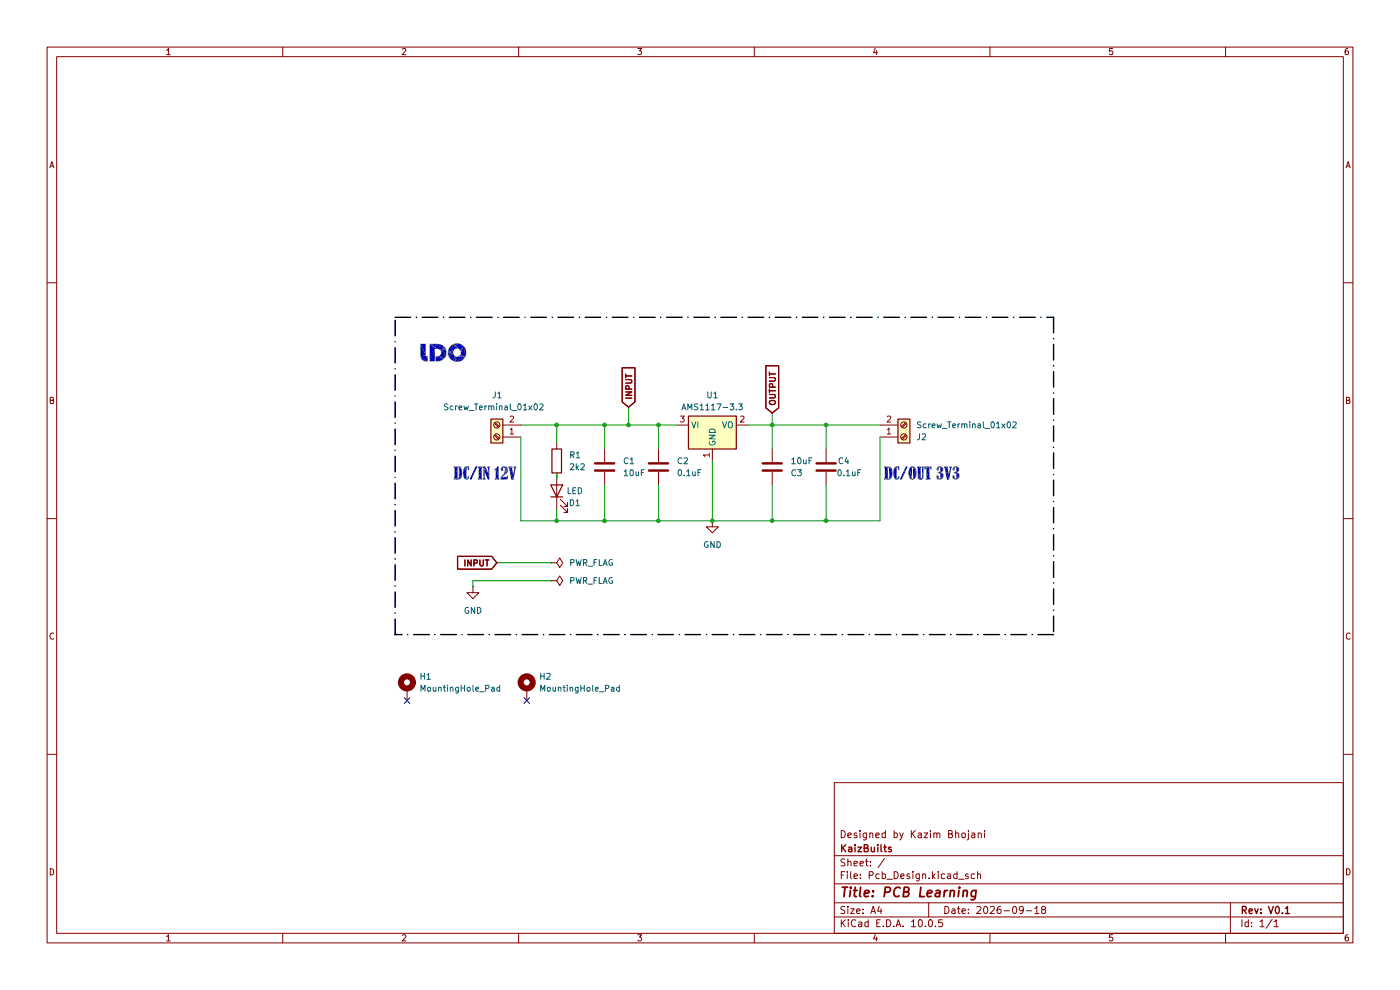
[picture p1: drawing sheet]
(kicad_sch
 (version 20260306)
 (generator "eeschema")
 (generator_version "10.0")
 (paper "A4")
 (title_block
  (title "PCB Learning")
  (date "2026-09-18")
  (rev "V0.1")
  (company "KaizBuilts")
  (comment 1 "Designed by Kazim Bhojani"))
 (lib_symbols
  (symbol "Connector:Screw_Terminal_01x02"
   (pin_names
    (offset 1.016) (hide yes)) (exclude_from_sim no) (in_bom yes) (on_board yes)
   (in_pos_files yes)
   (duplicate_pin_numbers_are_jumpers no)
   (property "Reference" "J" (at 0 2.54 0) (show_name no) (do_not_autoplace no) (effects (font (size 1.27 1.27))))
   (property "Value" "Screw_Terminal_01x02" (at 0 -5.08 0) (show_name no) (do_not_autoplace no) (effects (font (size 1.27 1.27))))
   (property "Footprint" "" (at 0 0 0) (show_name no) (do_not_autoplace no) (hide yes) (effects (font (size 1.27 1.27))))
   (property "Datasheet" "" (at 0 0 0) (show_name no) (do_not_autoplace no) (hide yes) (effects (font (size 1.27 1.27))))
   (property "Description" "Generic screw terminal, single row, 01x02, script generated (kicad-library-utils/schlib/autogen/connector/)" (at 0 0 0) (show_name no) (do_not_autoplace no) (hide yes) (effects (font (size 1.27 1.27))))
   (symbol "Screw_Terminal_01x02_1_1"
    (rectangle (start -1.27 1.27) (end 1.27 -3.81) (stroke (width 0.254) (type default)) (fill (type background)))
    (polyline (pts (xy -0.5334 0.3302) (xy 0.3302 -0.508)) (stroke (width 0.1524) (type default)) (fill (type none)))
    (polyline (pts (xy -0.5334 -2.2098) (xy 0.3302 -3.048)) (stroke (width 0.1524) (type default)) (fill (type none)))
    (polyline (pts (xy -0.3556 0.508) (xy 0.508 -0.3302)) (stroke (width 0.1524) (type default)) (fill (type none)))
    (polyline (pts (xy -0.3556 -2.032) (xy 0.508 -2.8702)) (stroke (width 0.1524) (type default)) (fill (type none)))
    (circle (center 0 0) (radius 0.635) (stroke (width 0.1524) (type default)) (fill (type none)))
    (circle (center 0 -2.54) (radius 0.635) (stroke (width 0.1524) (type default)) (fill (type none)))
    (pin passive line (at -5.08 0 0) (length 3.81) (name "Pin_1" (effects (font (size 1.27 1.27)))) (number "1" (effects (font (size 1.27 1.27)))))
    (pin passive line (at -5.08 -2.54 0) (length 3.81) (name "Pin_2" (effects (font (size 1.27 1.27)))) (number "2" (effects (font (size 1.27 1.27))))))
   (embedded_fonts no))
  (symbol "Device:C"
   (pin_numbers (hide yes))
   (pin_names
    (offset 0.254)) (exclude_from_sim no) (in_bom yes) (on_board yes)
   (in_pos_files yes)
   (duplicate_pin_numbers_are_jumpers no)
   (property "Reference" "C" (at 0.635 2.54 0) (show_name no) (do_not_autoplace no) (effects (font (size 1.27 1.27)) (justify left)))
   (property "Value" "C" (at 0.635 -2.54 0) (show_name no) (do_not_autoplace no) (effects (font (size 1.27 1.27)) (justify left)))
   (property "Footprint" "" (at 0.9652 -3.81 0) (show_name no) (do_not_autoplace no) (hide yes) (effects (font (size 1.27 1.27))))
   (property "Datasheet" "" (at 0 0 0) (show_name no) (do_not_autoplace no) (hide yes) (effects (font (size 1.27 1.27))))
   (property "Description" "Unpolarized capacitor" (at 0 0 0) (show_name no) (do_not_autoplace no) (hide yes) (effects (font (size 1.27 1.27))))
   (symbol "C_0_1"
    (polyline (pts (xy -2.032 0.762) (xy 2.032 0.762)) (stroke (width 0.508) (type default)) (fill (type none)))
    (polyline (pts (xy -2.032 -0.762) (xy 2.032 -0.762)) (stroke (width 0.508) (type default)) (fill (type none))))
   (symbol "C_1_1"
    (pin passive line (at 0 3.81 270) (length 2.794) (name "" (effects (font (size 1.27 1.27)))) (number "1" (effects (font (size 1.27 1.27)))))
    (pin passive line (at 0 -3.81 90) (length 2.794) (name "" (effects (font (size 1.27 1.27)))) (number "2" (effects (font (size 1.27 1.27))))))
   (embedded_fonts no))
  (symbol "Device:LED"
   (pin_numbers (hide yes))
   (pin_names
    (offset 1.016) (hide yes)) (exclude_from_sim no) (in_bom yes) (on_board yes)
   (in_pos_files yes)
   (duplicate_pin_numbers_are_jumpers no)
   (property "Reference" "D" (at 0 2.54 0) (show_name no) (do_not_autoplace no) (effects (font (size 1.27 1.27))))
   (property "Value" "LED" (at 0 -2.54 0) (show_name no) (do_not_autoplace no) (effects (font (size 1.27 1.27))))
   (property "Footprint" "" (at 0 0 0) (show_name no) (do_not_autoplace no) (hide yes) (effects (font (size 1.27 1.27))))
   (property "Datasheet" "" (at 0 0 0) (show_name no) (do_not_autoplace no) (hide yes) (effects (font (size 1.27 1.27))))
   (property "Description" "Light emitting diode" (at 0 0 0) (show_name no) (do_not_autoplace no) (hide yes) (effects (font (size 1.27 1.27))))
   (property "Sim.Pins" "1=K 2=A" (at 0 0 0) (show_name no) (do_not_autoplace no) (hide yes) (effects (font (size 1.27 1.27))))
   (symbol "LED_0_1"
    (polyline (pts (xy -3.048 -0.762) (xy -4.572 -2.286) (xy -3.81 -2.286) (xy -4.572 -2.286) (xy -4.572 -1.524)) (stroke (width 0) (type default)) (fill (type none)))
    (polyline (pts (xy -1.778 -0.762) (xy -3.302 -2.286) (xy -2.54 -2.286) (xy -3.302 -2.286) (xy -3.302 -1.524)) (stroke (width 0) (type default)) (fill (type none)))
    (polyline (pts (xy -1.27 0) (xy 1.27 0)) (stroke (width 0) (type default)) (fill (type none)))
    (polyline (pts (xy -1.27 -1.27) (xy -1.27 1.27)) (stroke (width 0.254) (type default)) (fill (type none)))
    (polyline (pts (xy 1.27 -1.27) (xy 1.27 1.27) (xy -1.27 0) (xy 1.27 -1.27)) (stroke (width 0.254) (type default)) (fill (type none))))
   (symbol "LED_1_1"
    (pin passive line (at -3.81 0 0) (length 2.54) (name "K" (effects (font (size 1.27 1.27)))) (number "1" (effects (font (size 1.27 1.27)))))
    (pin passive line (at 3.81 0 180) (length 2.54) (name "A" (effects (font (size 1.27 1.27)))) (number "2" (effects (font (size 1.27 1.27))))))
   (embedded_fonts no))
  (symbol "Device:R"
   (pin_numbers (hide yes))
   (pin_names
    (offset 0)) (exclude_from_sim no) (in_bom yes) (on_board yes)
   (in_pos_files yes)
   (duplicate_pin_numbers_are_jumpers no)
   (property "Reference" "R" (at 2.032 0 90) (show_name no) (do_not_autoplace no) (effects (font (size 1.27 1.27))))
   (property "Value" "R" (at 0 0 90) (show_name no) (do_not_autoplace no) (effects (font (size 1.27 1.27))))
   (property "Footprint" "" (at -1.778 0 90) (show_name no) (do_not_autoplace no) (hide yes) (effects (font (size 1.27 1.27))))
   (property "Datasheet" "" (at 0 0 0) (show_name no) (do_not_autoplace no) (hide yes) (effects (font (size 1.27 1.27))))
   (property "Description" "Resistor" (at 0 0 0) (show_name no) (do_not_autoplace no) (hide yes) (effects (font (size 1.27 1.27))))
   (symbol "R_0_1"
    (rectangle (start -1.016 -2.54) (end 1.016 2.54) (stroke (width 0.254) (type default)) (fill (type none))))
   (symbol "R_1_1"
    (pin passive line (at 0 3.81 270) (length 1.27) (name "" (effects (font (size 1.27 1.27)))) (number "1" (effects (font (size 1.27 1.27)))))
    (pin passive line (at 0 -3.81 90) (length 1.27) (name "" (effects (font (size 1.27 1.27)))) (number "2" (effects (font (size 1.27 1.27))))))
   (embedded_fonts no))
  (symbol "Mechanical:MountingHole_Pad"
   (pin_numbers (hide yes))
   (pin_names
    (offset 1.016) (hide yes)) (exclude_from_sim no) (in_bom no) (on_board yes)
   (in_pos_files yes)
   (duplicate_pin_numbers_are_jumpers no)
   (property "Reference" "H" (at 0 6.35 0) (show_name no) (do_not_autoplace no) (effects (font (size 1.27 1.27))))
   (property "Value" "MountingHole_Pad" (at 0 4.445 0) (show_name no) (do_not_autoplace no) (effects (font (size 1.27 1.27))))
   (property "Footprint" "" (at 0 0 0) (show_name no) (do_not_autoplace no) (hide yes) (effects (font (size 1.27 1.27))))
   (property "Datasheet" "" (at 0 0 0) (show_name no) (do_not_autoplace no) (hide yes) (effects (font (size 1.27 1.27))))
   (property "Description" "Mounting Hole with connection" (at 0 0 0) (show_name no) (do_not_autoplace no) (hide yes) (effects (font (size 1.27 1.27))))
   (symbol "MountingHole_Pad_0_1"
    (circle (center 0 1.27) (radius 1.27) (stroke (width 1.27) (type default)) (fill (type none))))
   (symbol "MountingHole_Pad_1_1"
    (pin input line (at 0 -2.54 90) (length 2.54) (name "1" (effects (font (size 1.27 1.27)))) (number "1" (effects (font (size 1.27 1.27))))))
   (embedded_fonts no))
  (symbol "Regulator_Linear:AMS1117-3.3" (exclude_from_sim no) (in_bom yes) (on_board yes)
   (in_pos_files yes)
   (duplicate_pin_numbers_are_jumpers no)
   (property "Reference" "U" (at -3.81 3.175 0) (show_name no) (do_not_autoplace no) (effects (font (size 1.27 1.27))))
   (property "Value" "AMS1117-3.3" (at 0 3.175 0) (show_name no) (do_not_autoplace no) (effects (font (size 1.27 1.27)) (justify left)))
   (property "Footprint" "Package_TO_SOT_SMD:SOT-223-3_TabPin2" (at 0 5.08 0) (show_name no) (do_not_autoplace no) (hide yes) (effects (font (size 1.27 1.27))))
   (property "Datasheet" "http://www.advanced-monolithic.com/pdf/ds1117.pdf" (at 2.54 -6.35 0) (show_name no) (do_not_autoplace no) (hide yes) (effects (font (size 1.27 1.27))))
   (property "Description" "1A Low Dropout regulator, positive, 3.3V fixed output, SOT-223" (at 0 0 0) (show_name no) (do_not_autoplace no) (hide yes) (effects (font (size 1.27 1.27))))
   (symbol "AMS1117-3.3_0_1"
    (rectangle (start -5.08 -5.08) (end 5.08 1.905) (stroke (width 0.254) (type default)) (fill (type background))))
   (symbol "AMS1117-3.3_1_1"
    (pin power_in line (at 0 -7.62 90) (length 2.54) (name "GND" (effects (font (size 1.27 1.27)))) (number "1" (effects (font (size 1.27 1.27)))))
    (pin power_out line (at 7.62 0 180) (length 2.54) (name "VO" (effects (font (size 1.27 1.27)))) (number "2" (effects (font (size 1.27 1.27)))))
    (pin power_in line (at -7.62 0 0) (length 2.54) (name "VI" (effects (font (size 1.27 1.27)))) (number "3" (effects (font (size 1.27 1.27))))))
   (embedded_fonts no))
  (symbol "power:GND"
   (power global)
   (pin_numbers (hide yes))
   (pin_names
    (offset 0) (hide yes)) (exclude_from_sim no) (in_bom yes) (on_board yes)
   (in_pos_files yes)
   (duplicate_pin_numbers_are_jumpers no)
   (property "Reference" "#PWR" (at 0 -6.35 0) (show_name no) (do_not_autoplace no) (hide yes) (effects (font (size 1.27 1.27))))
   (property "Value" "GND" (at 0 -3.81 0) (show_name no) (do_not_autoplace no) (effects (font (size 1.27 1.27))))
   (property "Footprint" "" (at 0 0 0) (show_name no) (do_not_autoplace no) (hide yes) (effects (font (size 1.27 1.27))))
   (property "Datasheet" "" (at 0 0 0) (show_name no) (do_not_autoplace no) (hide yes) (effects (font (size 1.27 1.27))))
   (property "Description" "Power symbol creates a global label with name \"GND\" , ground" (at 0 0 0) (show_name no) (do_not_autoplace no) (hide yes) (effects (font (size 1.27 1.27))))
   (symbol "GND_0_1"
    (polyline (pts (xy 0 0) (xy 0 -1.27) (xy 1.27 -1.27) (xy 0 -2.54) (xy -1.27 -1.27) (xy 0 -1.27)) (stroke (width 0) (type default)) (fill (type none))))
   (symbol "GND_1_1"
    (pin power_in line (at 0 0 270) (length 0) (name "" (effects (font (size 1.27 1.27)))) (number "1" (effects (font (size 1.27 1.27))))))
   (embedded_fonts no))
  (symbol "power:PWR_FLAG"
   (power global)
   (pin_numbers (hide yes))
   (pin_names
    (offset 0) (hide yes)) (exclude_from_sim no) (in_bom yes) (on_board yes)
   (in_pos_files yes)
   (duplicate_pin_numbers_are_jumpers no)
   (property "Reference" "#FLG" (at 0 1.905 0) (show_name no) (do_not_autoplace no) (hide yes) (effects (font (size 1.27 1.27))))
   (property "Value" "PWR_FLAG" (at 0 3.81 0) (show_name no) (do_not_autoplace no) (effects (font (size 1.27 1.27))))
   (property "Footprint" "" (at 0 0 0) (show_name no) (do_not_autoplace no) (hide yes) (effects (font (size 1.27 1.27))))
   (property "Datasheet" "" (at 0 0 0) (show_name no) (do_not_autoplace no) (hide yes) (effects (font (size 1.27 1.27))))
   (property "Description" "Special symbol for telling ERC where power comes from" (at 0 0 0) (show_name no) (do_not_autoplace no) (hide yes) (effects (font (size 1.27 1.27))))
   (symbol "PWR_FLAG_0_0"
    (pin power_out line (at 0 0 90) (length 0) (name "" (effects (font (size 1.27 1.27)))) (number "1" (effects (font (size 1.27 1.27))))))
   (symbol "PWR_FLAG_0_1"
    (polyline (pts (xy 0 0) (xy 0 1.27) (xy -1.016 1.905) (xy 0 2.54) (xy 1.016 1.905) (xy 0 1.27)) (stroke (width 0) (type default)) (fill (type none))))
   (embedded_fonts no)))
 (rectangle
  (start 83.82 67.31)
  (end 223.52 134.62)
  (stroke (width 0.3) (type dash_dot) (color 0 0 0 1))
  (fill (type none)))
 (text "DC/OUT 3V3"
  (exclude_from_sim no)
  (at 195.58 101.6 0)
  (effects (font
    (face "Bernard MT Condensed") (size 2.5 2.5) (thickness 0.254)
    (bold yes))))
 (text "LDO"
  (exclude_from_sim no)
  (at 93.98 76.2 0)
  (effects (font
    (face "Bauhaus 93") (size 4 4) (thickness 0.6875))))
 (text "DC/IN 12V"
  (exclude_from_sim no)
  (at 102.87 101.6 0)
  (effects (font
    (face "Bernard MT Condensed") (size 2.5 2.5) (thickness 0.254)
    (bold yes))))
 (junction
  (at 128.27 90.17)
  (diameter 0)
  (color 0 0 0 0))
 (junction
  (at 139.7 90.17)
  (diameter 0)
  (color 0 0 0 0))
 (junction
  (at 175.26 90.17)
  (diameter 0)
  (color 0 0 0 0))
 (junction
  (at 128.27 110.49)
  (diameter 0)
  (color 0 0 0 0))
 (junction
  (at 118.11 110.49)
  (diameter 0)
  (color 0 0 0 0))
 (junction
  (at 163.83 90.17)
  (diameter 0)
  (color 0 0 0 0))
 (junction
  (at 139.7 110.49)
  (diameter 0)
  (color 0 0 0 0))
 (junction
  (at 118.11 90.17)
  (diameter 0)
  (color 0 0 0 0))
 (junction
  (at 163.83 110.49)
  (diameter 0)
  (color 0 0 0 0))
 (junction
  (at 151.13 110.49)
  (diameter 0)
  (color 0 0 0 0))
 (junction
  (at 175.26 110.49)
  (diameter 0)
  (color 0 0 0 0))
 (junction
  (at 133.35 90.17)
  (diameter 0)
  (color 0 0 0 0))
 (no_connect
  (at 111.76 148.59))
 (no_connect
  (at 86.36 148.59))
 (wire
  (pts (xy 186.69 92.71) (xy 186.69 110.49))
  (stroke (width 0) (type default)))
 (wire
  (pts (xy 100.33 123.19) (xy 100.33 124.46))
  (stroke (width 0) (type default)))
 (wire
  (pts (xy 175.26 95.25) (xy 175.26 90.17))
  (stroke (width 0) (type default)))
 (wire
  (pts (xy 133.35 90.17) (xy 139.7 90.17))
  (stroke (width 0) (type default)))
 (wire
  (pts (xy 186.69 110.49) (xy 175.26 110.49))
  (stroke (width 0) (type default)))
 (wire
  (pts (xy 175.26 102.87) (xy 175.26 110.49))
  (stroke (width 0) (type default)))
 (wire
  (pts (xy 143.51 90.17) (xy 139.7 90.17))
  (stroke (width 0) (type default)))
 (wire
  (pts (xy 110.49 90.17) (xy 118.11 90.17))
  (stroke (width 0) (type default)))
 (wire
  (pts (xy 110.49 92.71) (xy 110.49 110.49))
  (stroke (width 0) (type default)))
 (wire
  (pts (xy 139.7 110.49) (xy 151.13 110.49))
  (stroke (width 0) (type default)))
 (wire
  (pts (xy 163.83 110.49) (xy 151.13 110.49))
  (stroke (width 0) (type default)))
 (wire
  (pts (xy 163.83 90.17) (xy 175.26 90.17))
  (stroke (width 0) (type default)))
 (wire
  (pts (xy 163.83 95.25) (xy 163.83 90.17))
  (stroke (width 0) (type default)))
 (wire
  (pts (xy 133.35 86.36) (xy 133.35 90.17))
  (stroke (width 0) (type default)))
 (wire
  (pts (xy 118.11 107.95) (xy 118.11 110.49))
  (stroke (width 0) (type default)))
 (wire
  (pts (xy 175.26 90.17) (xy 186.69 90.17))
  (stroke (width 0) (type default)))
 (wire
  (pts (xy 139.7 95.25) (xy 139.7 90.17))
  (stroke (width 0) (type default)))
 (wire
  (pts (xy 163.83 102.87) (xy 163.83 110.49))
  (stroke (width 0) (type default)))
 (wire
  (pts (xy 151.13 97.79) (xy 151.13 110.49))
  (stroke (width 0) (type default)))
 (wire
  (pts (xy 116.84 119.38) (xy 105.41 119.38))
  (stroke (width 0) (type default)))
 (wire
  (pts (xy 128.27 95.25) (xy 128.27 90.17))
  (stroke (width 0) (type default)))
 (wire
  (pts (xy 158.75 90.17) (xy 163.83 90.17))
  (stroke (width 0) (type default)))
 (wire
  (pts (xy 139.7 102.87) (xy 139.7 110.49))
  (stroke (width 0) (type default)))
 (wire
  (pts (xy 175.26 110.49) (xy 163.83 110.49))
  (stroke (width 0) (type default)))
 (wire
  (pts (xy 128.27 110.49) (xy 139.7 110.49))
  (stroke (width 0) (type default)))
 (wire
  (pts (xy 163.83 87.63) (xy 163.83 90.17))
  (stroke (width 0) (type default)))
 (wire
  (pts (xy 118.11 100.33) (xy 118.11 101.6))
  (stroke (width 0) (type default)))
 (wire
  (pts (xy 128.27 102.87) (xy 128.27 110.49))
  (stroke (width 0) (type default)))
 (wire
  (pts (xy 118.11 93.98) (xy 118.11 90.17))
  (stroke (width 0) (type default)))
 (wire
  (pts (xy 128.27 90.17) (xy 133.35 90.17))
  (stroke (width 0) (type default)))
 (wire
  (pts (xy 116.84 123.19) (xy 100.33 123.19))
  (stroke (width 0) (type default)))
 (wire
  (pts (xy 118.11 90.17) (xy 128.27 90.17))
  (stroke (width 0) (type default)))
 (wire
  (pts (xy 110.49 110.49) (xy 118.11 110.49))
  (stroke (width 0) (type default)))
 (wire
  (pts (xy 118.11 110.49) (xy 128.27 110.49))
  (stroke (width 0) (type default)))
 (global_label "INPUT"
  (shape input)
  (at 133.35 86.36 90)
  (fields_autoplaced yes)
  (effects (font (size 1.27 1.27) (thickness 0.254)
    (bold yes)) (justify left))
  (property "Intersheetrefs" "${INTERSHEET_REFS}" (at 133.35 77.3954 90) (hide yes) (show_name no) (do_not_autoplace no) (effects (font (size 1.27 1.27)) (justify left))))
 (global_label "OUTPUT"
  (shape input)
  (at 163.83 87.63 90)
  (fields_autoplaced yes)
  (effects (font (size 1.27 1.27) (thickness 0.254)
    (bold yes)) (justify left))
  (property "Intersheetrefs" "${INTERSHEET_REFS}" (at 163.83 76.9721 90) (hide yes) (show_name no) (do_not_autoplace no) (effects (font (size 1.27 1.27)) (justify left))))
 (global_label "INPUT"
  (shape input)
  (at 105.41 119.38 180)
  (fields_autoplaced yes)
  (effects (font (size 1.27 1.27) (thickness 0.254)
    (bold yes)) (justify right))
  (property "Intersheetrefs" "${INTERSHEET_REFS}" (at 96.4454 119.38 0) (hide yes) (show_name no) (do_not_autoplace no) (effects (font (size 1.27 1.27)) (justify right))))
 (symbol
  (lib_id "Connector:Screw_Terminal_01x02")
  (at 105.41 92.71 180)
  (unit 1)
  (body_style 1)
  (exclude_from_sim no)
  (in_bom yes)
  (on_board yes)
  (in_pos_files yes)
  (dnp no)
  (property "Reference" "J1" (at 106.68 83.82 0) (show_name no) (do_not_autoplace no) (effects (font (size 1.27 1.27)) (justify left)))
  (property "Value" "Screw_Terminal_01x02" (at 115.57 86.36 0) (show_name no) (do_not_autoplace no) (effects (font (size 1.27 1.27)) (justify left)))
  (property "Footprint" "TerminalBlock:TerminalBlock_MaiXu_MX126-5.0-02P_1x02_P5.00mm" (at 105.41 92.71 0) (hide yes) (show_name no) (do_not_autoplace no) (effects (font (size 1.27 1.27))))
  (property "Datasheet" "" (at 105.41 92.71 0) (hide yes) (show_name no) (do_not_autoplace no) (effects (font (size 1.27 1.27))))
  (property "Description" "Generic screw terminal, single row, 01x02, script generated (kicad-library-utils/schlib/autogen/connector/)" (at 105.41 92.71 0) (hide yes) (show_name no) (do_not_autoplace no) (effects (font (size 1.27 1.27))))
  (pin "2")
  (pin "1"))
 (symbol
  (lib_id "power:PWR_FLAG")
  (at 116.84 123.19 270)
  (unit 1)
  (body_style 1)
  (exclude_from_sim no)
  (in_bom yes)
  (on_board yes)
  (in_pos_files yes)
  (dnp no)
  (fields_autoplaced yes)
  (property "Reference" "#FLG02" (at 118.745 123.19 0) (hide yes) (show_name no) (do_not_autoplace no) (effects (font (size 1.27 1.27))))
  (property "Value" "PWR_FLAG" (at 120.65 123.1899 90) (show_name no) (do_not_autoplace no) (effects (font (size 1.27 1.27)) (justify left)))
  (property "Footprint" "" (at 116.84 123.19 0) (hide yes) (show_name no) (do_not_autoplace no) (effects (font (size 1.27 1.27))))
  (property "Datasheet" "" (at 116.84 123.19 0) (hide yes) (show_name no) (do_not_autoplace no) (effects (font (size 1.27 1.27))))
  (property "Description" "Special symbol for telling ERC where power comes from" (at 116.84 123.19 0) (hide yes) (show_name no) (do_not_autoplace no) (effects (font (size 1.27 1.27))))
  (pin "1"))
 (symbol
  (lib_id "power:PWR_FLAG")
  (at 116.84 119.38 270)
  (unit 1)
  (body_style 1)
  (exclude_from_sim no)
  (in_bom yes)
  (on_board yes)
  (in_pos_files yes)
  (dnp no)
  (fields_autoplaced yes)
  (property "Reference" "#FLG01" (at 118.745 119.38 0) (hide yes) (show_name no) (do_not_autoplace no) (effects (font (size 1.27 1.27))))
  (property "Value" "PWR_FLAG" (at 120.65 119.3799 90) (show_name no) (do_not_autoplace no) (effects (font (size 1.27 1.27)) (justify left)))
  (property "Footprint" "" (at 116.84 119.38 0) (hide yes) (show_name no) (do_not_autoplace no) (effects (font (size 1.27 1.27))))
  (property "Datasheet" "" (at 116.84 119.38 0) (hide yes) (show_name no) (do_not_autoplace no) (effects (font (size 1.27 1.27))))
  (property "Description" "Special symbol for telling ERC where power comes from" (at 116.84 119.38 0) (hide yes) (show_name no) (do_not_autoplace no) (effects (font (size 1.27 1.27))))
  (pin "1"))
 (symbol
  (lib_id "Device:LED")
  (at 118.11 104.14 90)
  (unit 1)
  (body_style 1)
  (exclude_from_sim no)
  (in_bom yes)
  (on_board yes)
  (in_pos_files yes)
  (dnp no)
  (property "Reference" "D1" (at 121.92 106.68 90) (show_name no) (do_not_autoplace no) (effects (font (size 1.27 1.27))))
  (property "Value" "LED" (at 121.92 104.14 90) (show_name no) (do_not_autoplace no) (effects (font (size 1.27 1.27))))
  (property "Footprint" "LED_SMD:LED_1206_3216Metric" (at 118.11 104.14 0) (hide yes) (show_name no) (do_not_autoplace no) (effects (font (size 1.27 1.27))))
  (property "Datasheet" "" (at 118.11 104.14 0) (hide yes) (show_name no) (do_not_autoplace no) (effects (font (size 1.27 1.27))))
  (property "Description" "Light emitting diode" (at 118.11 104.14 0) (hide yes) (show_name no) (do_not_autoplace no) (effects (font (size 1.27 1.27))))
  (property "Sim.Pins" "1=K 2=A" (at 118.11 104.14 0) (hide yes) (show_name no) (do_not_autoplace no) (effects (font (size 1.27 1.27))))
  (pin "2")
  (pin "1"))
 (symbol
  (lib_id "Regulator_Linear:AMS1117-3.3")
  (at 151.13 90.17 0)
  (unit 1)
  (body_style 1)
  (exclude_from_sim no)
  (in_bom yes)
  (on_board yes)
  (in_pos_files yes)
  (dnp no)
  (fields_autoplaced yes)
  (property "Reference" "U1" (at 151.13 83.82 0) (show_name no) (do_not_autoplace no) (effects (font (size 1.27 1.27))))
  (property "Value" "AMS1117-3.3" (at 151.13 86.36 0) (show_name no) (do_not_autoplace no) (effects (font (size 1.27 1.27))))
  (property "Footprint" "Package_TO_SOT_SMD:SOT-223-3_TabPin2" (at 151.13 85.09 0) (hide yes) (show_name no) (do_not_autoplace no) (effects (font (size 1.27 1.27))))
  (property "Datasheet" "http://www.advanced-monolithic.com/pdf/ds1117.pdf" (at 153.67 96.52 0) (hide yes) (show_name no) (do_not_autoplace no) (effects (font (size 1.27 1.27))))
  (property "Description" "1A Low Dropout regulator, positive, 3.3V fixed output, SOT-223" (at 151.13 90.17 0) (hide yes) (show_name no) (do_not_autoplace no) (effects (font (size 1.27 1.27))))
  (pin "3")
  (pin "2")
  (pin "1"))
 (symbol
  (lib_id "Mechanical:MountingHole_Pad")
  (at 111.76 146.05 0)
  (unit 1)
  (body_style 1)
  (exclude_from_sim no)
  (in_bom no)
  (on_board yes)
  (in_pos_files yes)
  (dnp no)
  (fields_autoplaced yes)
  (property "Reference" "H2" (at 114.3 143.5099 0) (show_name no) (do_not_autoplace no) (effects (font (size 1.27 1.27)) (justify left)))
  (property "Value" "MountingHole_Pad" (at 114.3 146.0499 0) (show_name no) (do_not_autoplace no) (effects (font (size 1.27 1.27)) (justify left)))
  (property "Footprint" "MountingHole:MountingHole_2.2mm_M2_Pad_Via" (at 111.76 146.05 0) (hide yes) (show_name no) (do_not_autoplace no) (effects (font (size 1.27 1.27))))
  (property "Datasheet" "" (at 111.76 146.05 0) (hide yes) (show_name no) (do_not_autoplace no) (effects (font (size 1.27 1.27))))
  (property "Description" "Mounting Hole with connection" (at 111.76 146.05 0) (hide yes) (show_name no) (do_not_autoplace no) (effects (font (size 1.27 1.27))))
  (pin "1"))
 (symbol
  (lib_id "Device:C")
  (at 175.26 99.06 0)
  (mirror y)
  (unit 1)
  (body_style 1)
  (exclude_from_sim no)
  (in_bom yes)
  (on_board yes)
  (in_pos_files yes)
  (dnp no)
  (property "Reference" "C4" (at 180.34 97.79 0) (show_name no) (do_not_autoplace no) (effects (font (size 1.27 1.27)) (justify left)))
  (property "Value" "0.1uF" (at 182.88 100.33 0) (show_name no) (do_not_autoplace no) (effects (font (size 1.27 1.27)) (justify left)))
  (property "Footprint" "Capacitor_SMD:C_0603_1608Metric" (at 174.2948 102.87 0) (hide yes) (show_name no) (do_not_autoplace no) (effects (font (size 1.27 1.27))))
  (property "Datasheet" "" (at 175.26 99.06 0) (hide yes) (show_name no) (do_not_autoplace no) (effects (font (size 1.27 1.27))))
  (property "Description" "Unpolarized capacitor" (at 175.26 99.06 0) (hide yes) (show_name no) (do_not_autoplace no) (effects (font (size 1.27 1.27))))
  (pin "2")
  (pin "1"))
 (symbol
  (lib_id "power:GND")
  (at 151.13 110.49 0)
  (unit 1)
  (body_style 1)
  (exclude_from_sim no)
  (in_bom yes)
  (on_board yes)
  (in_pos_files yes)
  (dnp no)
  (fields_autoplaced yes)
  (property "Reference" "#PWR02" (at 151.13 116.84 0) (hide yes) (show_name no) (do_not_autoplace no) (effects (font (size 1.27 1.27))))
  (property "Value" "GND" (at 151.13 115.57 0) (show_name no) (do_not_autoplace no) (effects (font (size 1.27 1.27))))
  (property "Footprint" "" (at 151.13 110.49 0) (hide yes) (show_name no) (do_not_autoplace no) (effects (font (size 1.27 1.27))))
  (property "Datasheet" "" (at 151.13 110.49 0) (hide yes) (show_name no) (do_not_autoplace no) (effects (font (size 1.27 1.27))))
  (property "Description" "Power symbol creates a global label with name \"GND\" , ground" (at 151.13 110.49 0) (hide yes) (show_name no) (do_not_autoplace no) (effects (font (size 1.27 1.27))))
  (pin "1"))
 (symbol
  (lib_id "Device:C")
  (at 128.27 99.06 0)
  (unit 1)
  (body_style 1)
  (exclude_from_sim no)
  (in_bom yes)
  (on_board yes)
  (in_pos_files yes)
  (dnp no)
  (fields_autoplaced yes)
  (property "Reference" "C1" (at 132.08 97.7899 0) (show_name no) (do_not_autoplace no) (effects (font (size 1.27 1.27)) (justify left)))
  (property "Value" "10uF" (at 132.08 100.3299 0) (show_name no) (do_not_autoplace no) (effects (font (size 1.27 1.27)) (justify left)))
  (property "Footprint" "Capacitor_SMD:C_1206_3216Metric" (at 129.2352 102.87 0) (hide yes) (show_name no) (do_not_autoplace no) (effects (font (size 1.27 1.27))))
  (property "Datasheet" "" (at 128.27 99.06 0) (hide yes) (show_name no) (do_not_autoplace no) (effects (font (size 1.27 1.27))))
  (property "Description" "Unpolarized capacitor" (at 128.27 99.06 0) (hide yes) (show_name no) (do_not_autoplace no) (effects (font (size 1.27 1.27))))
  (pin "2")
  (pin "1"))
 (symbol
  (lib_id "Connector:Screw_Terminal_01x02")
  (at 191.77 92.71 0)
  (mirror x)
  (unit 1)
  (body_style 1)
  (exclude_from_sim no)
  (in_bom yes)
  (on_board yes)
  (in_pos_files yes)
  (dnp no)
  (property "Reference" "J2" (at 194.31 92.7101 0) (show_name no) (do_not_autoplace no) (effects (font (size 1.27 1.27)) (justify left)))
  (property "Value" "Screw_Terminal_01x02" (at 194.31 90.1701 0) (show_name no) (do_not_autoplace no) (effects (font (size 1.27 1.27)) (justify left)))
  (property "Footprint" "TerminalBlock:TerminalBlock_MaiXu_MX126-5.0-02P_1x02_P5.00mm" (at 191.77 92.71 0) (hide yes) (show_name no) (do_not_autoplace no) (effects (font (size 1.27 1.27))))
  (property "Datasheet" "" (at 191.77 92.71 0) (hide yes) (show_name no) (do_not_autoplace no) (effects (font (size 1.27 1.27))))
  (property "Description" "Generic screw terminal, single row, 01x02, script generated (kicad-library-utils/schlib/autogen/connector/)" (at 191.77 92.71 0) (hide yes) (show_name no) (do_not_autoplace no) (effects (font (size 1.27 1.27))))
  (pin "2")
  (pin "1"))
 (symbol
  (lib_id "Mechanical:MountingHole_Pad")
  (at 86.36 146.05 0)
  (unit 1)
  (body_style 1)
  (exclude_from_sim no)
  (in_bom no)
  (on_board yes)
  (in_pos_files yes)
  (dnp no)
  (fields_autoplaced yes)
  (property "Reference" "H1" (at 88.9 143.5099 0) (show_name no) (do_not_autoplace no) (effects (font (size 1.27 1.27)) (justify left)))
  (property "Value" "MountingHole_Pad" (at 88.9 146.0499 0) (show_name no) (do_not_autoplace no) (effects (font (size 1.27 1.27)) (justify left)))
  (property "Footprint" "MountingHole:MountingHole_2.2mm_M2_Pad_Via" (at 86.36 146.05 0) (hide yes) (show_name no) (do_not_autoplace no) (effects (font (size 1.27 1.27))))
  (property "Datasheet" "" (at 86.36 146.05 0) (hide yes) (show_name no) (do_not_autoplace no) (effects (font (size 1.27 1.27))))
  (property "Description" "Mounting Hole with connection" (at 86.36 146.05 0) (hide yes) (show_name no) (do_not_autoplace no) (effects (font (size 1.27 1.27))))
  (pin "1"))
 (symbol
  (lib_id "power:GND")
  (at 100.33 124.46 0)
  (unit 1)
  (body_style 1)
  (exclude_from_sim no)
  (in_bom yes)
  (on_board yes)
  (in_pos_files yes)
  (dnp no)
  (fields_autoplaced yes)
  (property "Reference" "#PWR03" (at 100.33 130.81 0) (hide yes) (show_name no) (do_not_autoplace no) (effects (font (size 1.27 1.27))))
  (property "Value" "GND" (at 100.33 129.54 0) (show_name no) (do_not_autoplace no) (effects (font (size 1.27 1.27))))
  (property "Footprint" "" (at 100.33 124.46 0) (hide yes) (show_name no) (do_not_autoplace no) (effects (font (size 1.27 1.27))))
  (property "Datasheet" "" (at 100.33 124.46 0) (hide yes) (show_name no) (do_not_autoplace no) (effects (font (size 1.27 1.27))))
  (property "Description" "Power symbol creates a global label with name \"GND\" , ground" (at 100.33 124.46 0) (hide yes) (show_name no) (do_not_autoplace no) (effects (font (size 1.27 1.27))))
  (pin "1"))
 (symbol
  (lib_id "Device:C")
  (at 139.7 99.06 0)
  (unit 1)
  (body_style 1)
  (exclude_from_sim no)
  (in_bom yes)
  (on_board yes)
  (in_pos_files yes)
  (dnp no)
  (fields_autoplaced yes)
  (property "Reference" "C2" (at 143.51 97.7899 0) (show_name no) (do_not_autoplace no) (effects (font (size 1.27 1.27)) (justify left)))
  (property "Value" "0.1uF" (at 143.51 100.3299 0) (show_name no) (do_not_autoplace no) (effects (font (size 1.27 1.27)) (justify left)))
  (property "Footprint" "Capacitor_SMD:C_0603_1608Metric" (at 140.6652 102.87 0) (hide yes) (show_name no) (do_not_autoplace no) (effects (font (size 1.27 1.27))))
  (property "Datasheet" "" (at 139.7 99.06 0) (hide yes) (show_name no) (do_not_autoplace no) (effects (font (size 1.27 1.27))))
  (property "Description" "Unpolarized capacitor" (at 139.7 99.06 0) (hide yes) (show_name no) (do_not_autoplace no) (effects (font (size 1.27 1.27))))
  (pin "2")
  (pin "1"))
 (symbol
  (lib_id "Device:R")
  (at 118.11 97.79 0)
  (unit 1)
  (body_style 1)
  (exclude_from_sim no)
  (in_bom yes)
  (on_board yes)
  (in_pos_files yes)
  (dnp no)
  (fields_autoplaced yes)
  (property "Reference" "R1" (at 120.65 96.5199 0) (show_name no) (do_not_autoplace no) (effects (font (size 1.27 1.27)) (justify left)))
  (property "Value" "2k2" (at 120.65 99.0599 0) (show_name no) (do_not_autoplace no) (effects (font (size 1.27 1.27)) (justify left)))
  (property "Footprint" "Resistor_SMD:R_1206_3216Metric" (at 116.332 97.79 90) (hide yes) (show_name no) (do_not_autoplace no) (effects (font (size 1.27 1.27))))
  (property "Datasheet" "" (at 118.11 97.79 0) (hide yes) (show_name no) (do_not_autoplace no) (effects (font (size 1.27 1.27))))
  (property "Description" "Resistor" (at 118.11 97.79 0) (hide yes) (show_name no) (do_not_autoplace no) (effects (font (size 1.27 1.27))))
  (pin "2")
  (pin "1"))
 (symbol
  (lib_id "Device:C")
  (at 163.83 99.06 0)
  (mirror x)
  (unit 1)
  (body_style 1)
  (exclude_from_sim no)
  (in_bom yes)
  (on_board yes)
  (in_pos_files yes)
  (dnp no)
  (property "Reference" "C3" (at 167.64 100.3301 0) (show_name no) (do_not_autoplace no) (effects (font (size 1.27 1.27)) (justify left)))
  (property "Value" "10uF" (at 167.64 97.7901 0) (show_name no) (do_not_autoplace no) (effects (font (size 1.27 1.27)) (justify left)))
  (property "Footprint" "Capacitor_SMD:C_1206_3216Metric" (at 164.7952 95.25 0) (hide yes) (show_name no) (do_not_autoplace no) (effects (font (size 1.27 1.27))))
  (property "Datasheet" "" (at 163.83 99.06 0) (hide yes) (show_name no) (do_not_autoplace no) (effects (font (size 1.27 1.27))))
  (property "Description" "Unpolarized capacitor" (at 163.83 99.06 0) (hide yes) (show_name no) (do_not_autoplace no) (effects (font (size 1.27 1.27))))
  (pin "1")
  (pin "2"))
 (sheet_instances
  (path ""
   (page "1")))
 (embedded_fonts no))
